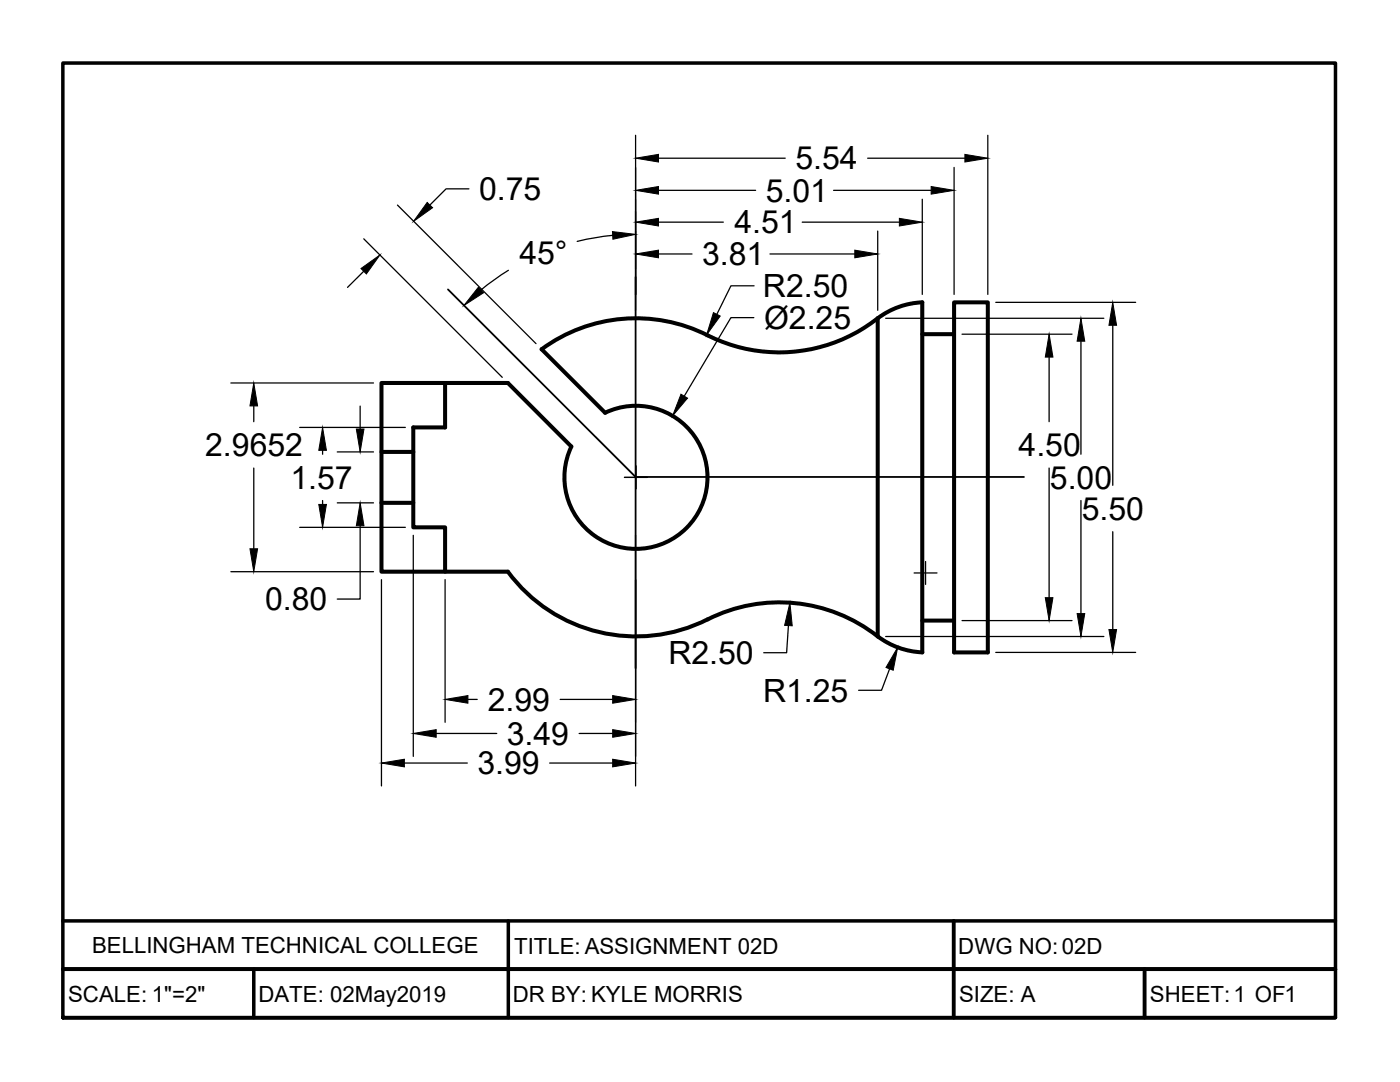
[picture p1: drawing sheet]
<svg xmlns="http://www.w3.org/2000/svg" width="279mm" height="216mm" viewBox="0 0 279 216" stroke-linecap="round" stroke-linejoin="round" font-family="sans-serif">
<!-- layer: OBJ -->
<path d="M88.8 76.4v8.9h-6.3v19.9h6.3v8.9M108.1 69.7l12.7 12.7a14.3 14.3 0 0 1 20.2 10.7 14.3 14.3 0 0 1-16.2 16.3 14.3 14.3 0 0 1-10.8-20.3M175.2 63.5a32.1 32.1 0 0 1-35.7 2.6 31.7 31.7 0 0 0-31.4 3.6M175.2 63.5v63.5M175.2 63.5a15.8 15.8 0 0 1 8.9-3.2v69.9a16.9 16.9 0 0 1-10.5-4.4 31.7 31.7 0 0 0-32.4-2.2M184.1 66.7h6.3M190.4 60.3h6.7v69.9h-6.7zM76.1 90.2h6.4M114 89.1l-12.6-12.7h-25.3v37.7h25.3a31.8 31.8 0 0 0 39.8 9.5M76.1 100.3h6.4M184.1 123.8h6.3" fill="none" stroke="#000" stroke-width=".8"/>
<!-- layer: Center -->
<path d="M89.4 57.7l37.4 37.5h77.6M126.8 55.3v78.1" fill="none" stroke="#000" stroke-width=".36"/>
<!-- layer: Dimensions -->
<g fill="none" stroke="#000" stroke-width=".25">
<path d="M93.6 37.7h-4.6l-3.2 3.2M126.8 27v34.9M131.4 38h19.4M131.4 31.6h25.3M166.4 38h19.4M173.2 31.6h19.4M184.1 39.8v18.9M190.4 33.4v25.3M197.1 27v31.7M72.6 47.7l27.6 27.6M72.6 54.1l-3.2 3.2M79.3 40.9l27.7 27.7"/>
<path d="M101.5 53.9l-2.8 1.9-2.7 2M122.3 47l-4 .5-3.1 .7M131.4 50.7h6.7M131.4 44.3h12.9M150.5 57h-4.6l-2.8 5.7M153.7 50.7h16.9M160.1 44.3h19.4M175.2 46.1v15.8M46.1 76.4h28.4M150.4 63.4h-4.5l-9.3 15.6M176.8 63.5h43.5M192 66.7h21.9"/>
<path d="M198.7 60.3h27.9M209.4 71.3v12.8M215.7 68.1v22.5M222.1 64.9v31.9M50.6 81v3.1M50.6 93.4v16.1M59.8 85.3h21.1M64.4 89.9v.7M64.4 99.9v.8M67.3 90.2h7.2M71.9 81v4.6M124.6 95.3h4.6"/>
<path d="M126.9 93v4.5M209.4 93.4v25.9M215.7 99.9v22.5M46.1 114.1h28.4M59.8 105.2h21.1M67.3 100.3h7.2M71.9 104.9v14.6h-4.6M76.1 115.7v41.1M82.5 106.8v44.1M88.8 115.7v28.4M126.8 106.8v50M182.4 114.3h4.6"/>
<path d="M184.7 112v4.6M222.1 106.1v19.5M93.4 139.6h1.8M111.8 139.6h10.5M157.3 124.8l-.3 5.4h-4.6M176.8 127h43.5M177.5 133.5l-1.6 4.2h-4.5M192 123.8h21.9M198.7 130.2h27.9M80.7 152.3h12.6M87.1 146.4h12M109.7 152.3h12.6"/>
<path d="M115.6 146.4h6.7"/>
</g>
<g fill="#000" stroke="#000" stroke-width=".2">
<path d="M126.8 38l4.6-.8v1.5zM126.8 31.6l4.6-.8v1.5zM185.8 37.2l4.6 .8-4.6 .7zM192.6 30.8l4.5 .8-4.5 .7zM72 53.6l3.8-2.7-2.7 3.8zM85.3 40.4l1 1.1-3.8 2.7zM95.5 57.3l1 1.1-3.9 2.5zM122.2 46.2l4.6 .6-4.5 .9zM126.8 50.7l4.6-.8v1.5zM126.8 44.3l4.6-.7v1.5zM170.6 49.9l4.6 .8-4.6 .7zM179.5 43.6l4.6 .7-4.6 .8z"/>
<path d="M135.9 78.7l1.3 .7-3 3.6zM142.4 62.4l1.3 .7-2.7 3.7zM209.4 66.7l.7 4.6h-1.5zM215.7 63.5l.8 4.6h-1.5zM222.1 60.3l.7 4.6h-1.5zM50.6 76.4l.8 4.6h-1.5zM64.4 85.3l.7 4.6h-1.5zM71.1 85.6h1.5l-.7 4.6zM49.9 109.5h1.5l-.8 4.6zM63.6 100.7h1.5l-.7 4.5zM71.9 100.3l.7 4.6h-1.5zM208.6 119.3h1.5l-.7 4.5z"/>
<path d="M88.8 139.6l4.6-.8v1.5zM122.3 138.8l4.5 .8-4.5 .7zM157.6 120.3l.5 4.6-1.5-.1zM179.1 129.2l-.8 4.5-1.5-.5zM215 122.4h1.5l-.8 4.6zM221.3 125.6h1.5l-.7 4.6zM76.1 152.3l4.6-.8v1.5zM82.5 146.4l4.6-.8v1.5zM122.3 145.6l4.5 .8-4.5 .7zM122.3 151.5l4.5 .8-4.5 .7z"/>
</g>
<!-- layer: TitleBox -->
<path d="M12.5 183.8h254M50.6 193.4v9.7M101.4 183.8v19.3M190.3 183.8v19.3zM228.4 193.4v9.7M266.5 193.4h-254h254M12.5 203.1v-190.5h254v190.5h-254h254" fill="none" stroke="#000" stroke-width=".7"/>
<g font-size="6.4">
<text x="158.7" y="33.8">5.54</text>
<text x="95.6" y="39.9">0.75</text>
<text x="152.8" y="40.2">5.01</text>
<text x="146.6" y="46.6">4.51</text>
<text x="103.6" y="52.7">45°</text>
<text x="140.1" y="52.9">3.81</text>
<text x="152.3" y="59.3">R2.50</text>
<text x="152.5" y="65.6">Ø2.25</text>
<text x="41" y="91">2.9652</text>
<text x="203.3" y="91">4.50</text>
<text x="58" y="97.5">1.57</text>
<text x="209.5" y="97.5">5.00</text>
<text x="215.9" y="103.7">5.50</text>
<text x="52.9" y="121.8">0.80</text>
<text x="133.4" y="132.5">R2.50</text>
<text x="97.4" y="141.8">2.99</text>
<text x="152.3" y="140">R1.25</text>
<text x="101.1" y="148.6">3.49</text>
<text x="95.3" y="154.5">3.99</text>
</g>
<g font-size="4.4">
<text x="18.4" y="190.2">BELLINGHAM TECHNICAL COLLEGE</text>
<text x="102.6" y="190.4">TITLE: ASSIGNMENT 02D</text>
<text x="191.3" y="190.3">DWG NO:02D</text>
<text x="13.6" y="200">SCALE: 1&quot;=2&quot;</text>
<text x="51.6" y="200">DATE: 02May2019</text>
<text x="102.4" y="200">DR BY: KYLE MORRIS</text>
<text x="191.4" y="200">SIZE: A</text>
<text x="229.5" y="200">SHEET:1 OF1</text>
</g>
</svg>
